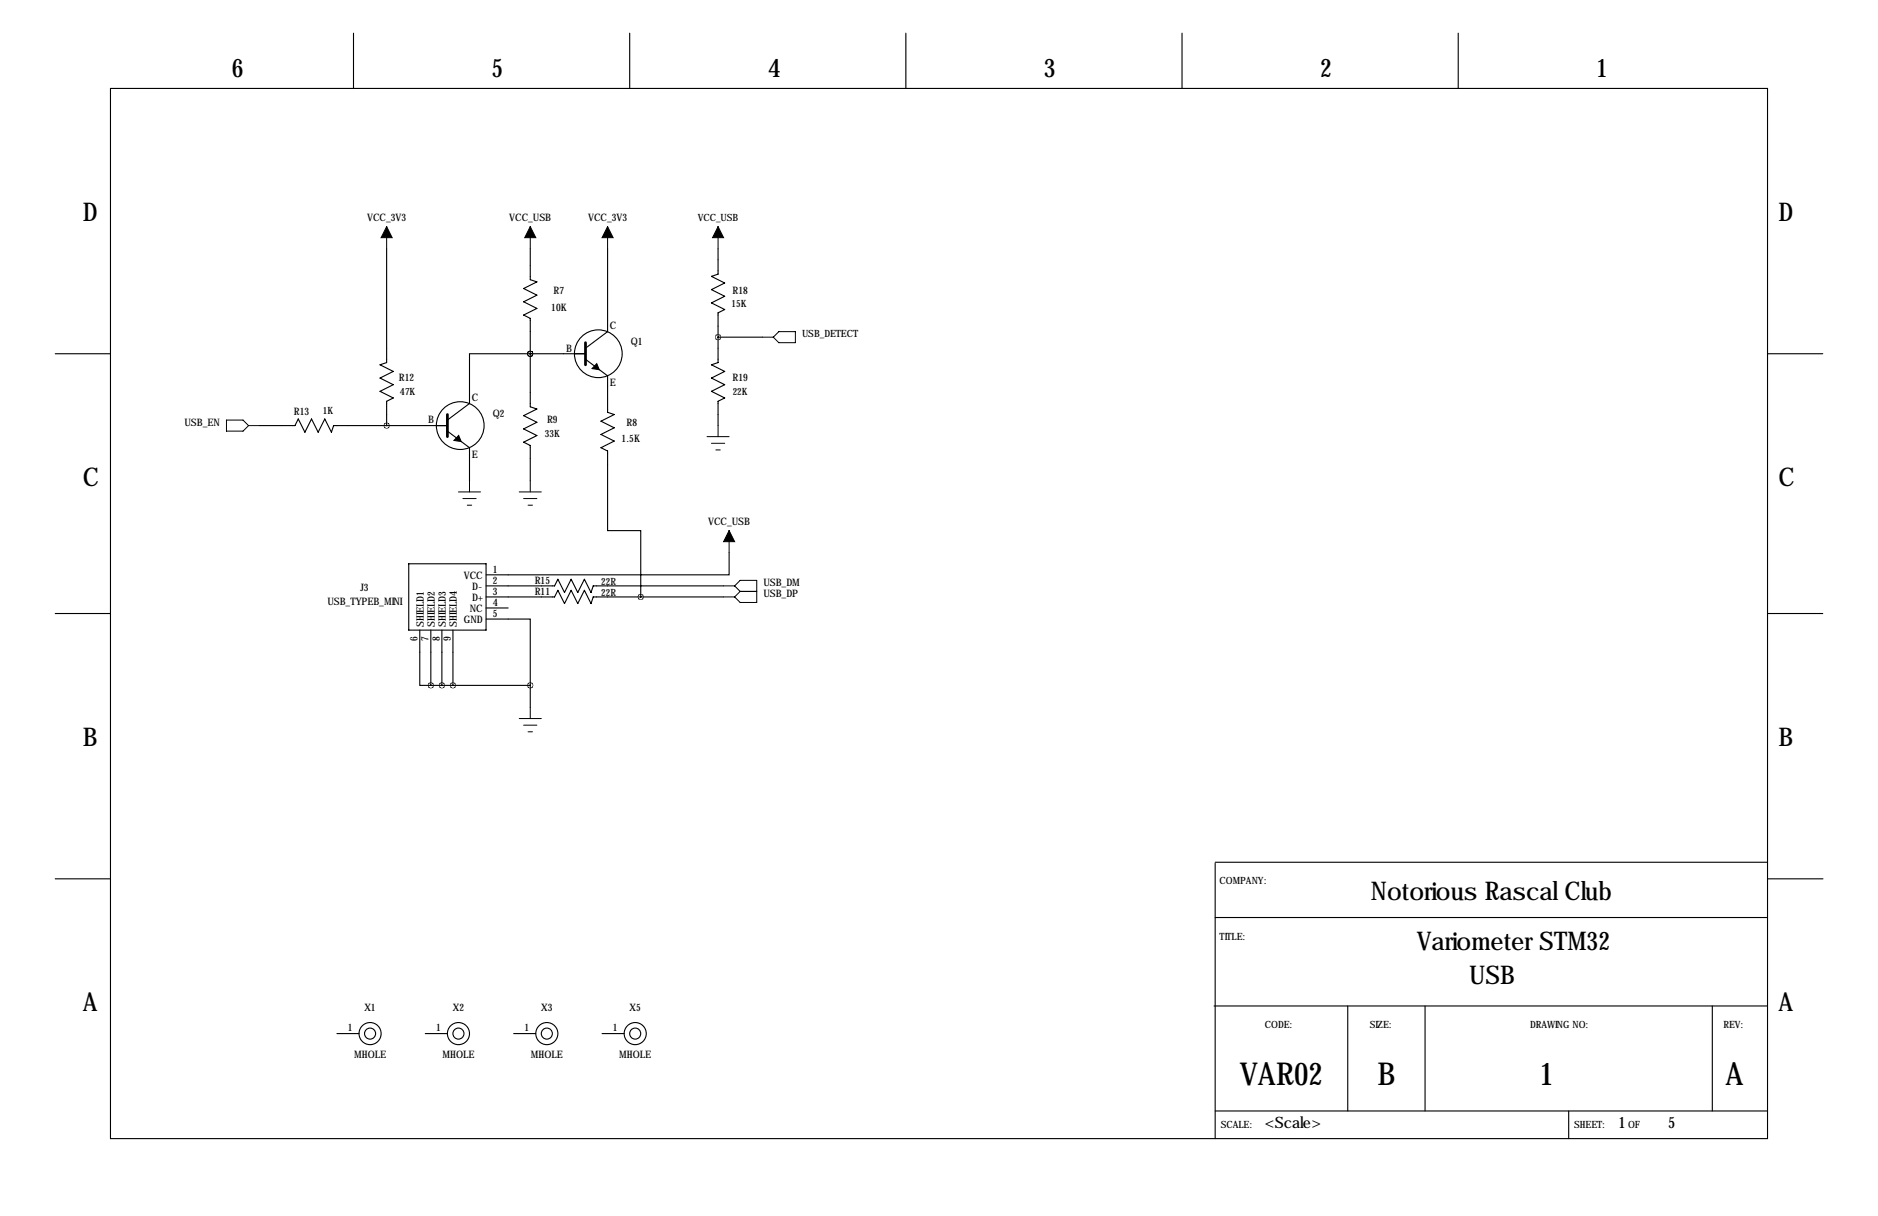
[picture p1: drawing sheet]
<svg xmlns="http://www.w3.org/2000/svg" width="432mm" height="279mm" viewBox="0 0 432 279" stroke-linecap="round" stroke-linejoin="round" font-family="sans-serif">
<g fill="none" stroke="#000" stroke-width=".25">
<path d="M81.3 7.6v12.7M144.8 7.6v12.7M208.3 7.6v12.7M271.8 7.6v12.7M335.3 7.6v12.7M25.4 20.3h381v241.3h-381zM88.9 57.2v26.1l-1.5 .5 3 1.5-3 1.6 3 1.5-3 1.5 3 1.5-1.5 .8v5.6M121.9 57.2v7.1l1.5 .5-3 1.5 3 1.5-3 1.5 3 1.6-3 1.5 1.5 .8v20.3l1.5 .5-3 1.5 3 1.5-3 1.6 3 1.5-3 1.5 1.5 .8v8.1M139.7 57.2v19l-5.1 3.8M165.1 57.2v5.8l-1.5 .5 3 1.5-3 1.5 3 1.6-3 1.5 3 1.5-1.5 .8v11.4l-1.5 .5 3 1.5-3 1.6 3 1.5-3 1.5 3 1.5-1.5 .8v5.6M165.1 77.5h10.2M12.7 81.3h12.7"/>
<path d="M59.7 97.8h8.1l.8-1.5 1.5 3 1.5-3 1.6 3 1.5-3 1.5 3 .5-1.5h26.2M102.9 99.1l5 3.8v7.6M121.9 81.3h-14v11.4l-5 3.8M121.9 81.3h.1M121.9 81.3h12.7M134.6 82.5l5.1 3.9v8.3l1.5 .5-3 1.6 3 1.5-3 1.5 3 1.5-3 1.6 1.5 .7v18.3h7.6v15.3M406.4 81.3h12.7M94 129.5h17.8v15.3h-17.8zM111.8 139.7h5M111.8 137.2h15.7l.8-1.6 1.5 3.1 1.5-3.1 1.5 3.1 1.6-3.1 1.5 3.1 .5-1.5h30M111.8 134.6h15.7l.8-1.5 1.5 3 1.5-3 1.5 3 1.6-3 1.5 3 .5-1.5h30M167.6 127v5.1h-55.8"/>
<path d="M12.7 141h12.7M96.5 144.8v12.7h2.6M99.1 144.8v12.7M99.1 157.5h22.8M101.6 144.8v12.7M104.1 144.8v12.7M111.8 142.2h10.1v15.3M121.9 157.5v5.1M406.4 141h12.7M279.4 198.4v63.2M279.4 198.1h127M12.7 201.9h12.7"/>
<path d="M279.4 210.8h127M406.5 201.9h12.7M77.5 237.5h5M97.8 237.5h5.1M118.1 237.5h5.1M138.4 237.5h5.1M279.1 231.1h127.3M309.9 231.1v24.2M327.7 231.1v24.2M393.7 231.1v24.2M279.4 255.3h127M360.7 255.3v6.3"/>
<circle cx="105.8" cy="97.8" r="5.5"/>
<circle cx="137.6" cy="81.3" r="5.5"/>
<circle cx="85.1" cy="237.5" r="1.27"/>
<circle cx="85.1" cy="237.5" r="2.54"/>
<circle cx="105.4" cy="237.5" r="1.27"/>
<circle cx="105.4" cy="237.5" r="2.54"/>
<circle cx="125.7" cy="237.5" r="1.27"/>
<circle cx="125.7" cy="237.5" r="2.54"/>
<circle cx="146" cy="237.5" r="1.27"/>
<circle cx="146.1" cy="237.5" r="2.54"/>
</g>
<path d="M134.6 78.7v5.1M102.9 95.2v5.1" fill="none" stroke="#000" stroke-width=".63"/>
<path d="M137.2 83.6l.6 1.3-1.7-.2zM105.5 100.1l.5 1.3-1.6-.2z" fill="#000" stroke="#000" stroke-width=".25"/>
<g fill="none" stroke="#000" stroke-width=".23">
<path d="M88.9 52.1v5.1M121.9 52.1v5.1M139.7 52.1v5.1M165.1 52.1v5.1M175.3 77.5h2.5M177.8 77.5l1.3-1.3h3.8v2.5h-3.8zM52.1 96.5h3.8l1.2 1.3-1.2 1.3h-3.8zM57.1 97.8h2.6M165.1 97.8v2.5M105.4 113h5.1M106.4 114.6h3.1M107.4 116.1h1.1"/>
<path d="M107.9 110.5v2.5M119.4 113h5.1M120.4 114.6h3M121.4 116.1h1M121.9 110.5v2.5M162.6 100.3h5M163.6 101.9h3M164.6 103.4h1M166.4 134.6h2.5M166.4 137.2h2.5M167.6 121.9v5.1M168.9 134.6l1.3 1.3"/>
<path d="M168.9 134.6l1.3-1.3h3.8v5.1h-3.8l-1.3-1.2M170.2 135.9h3.8M170.2 135.9l-1.3 1.3M119.4 165.1h5.1M120.4 166.6h3M121.4 168.1h1M121.9 162.6v2.5"/>
</g>
<path d="M88.9 52.1l1.3 2.5h-2.6zM121.9 52.1l1.3 2.5h-2.6zM139.7 52.1l1.3 2.5h-2.6zM165.1 52.1l1.3 2.5h-2.6zM167.6 121.9l1.3 2.6h-2.5z" fill="#000" stroke="#000" stroke-width=".23"/>
<path d="M121.9 157.5a.05 .05 0 0 0 .1 0 .05 .05 0 0 0-.1 0zM99 157.5a.05 .05 0 0 0 .1 0 .05 .05 0 0 0-.1 0zM104.1 157.5a.05 .05 0 0 0 .1 0 .05 .05 0 0 0-.1 0zM121.9 81.3a.05 .05 0 0 0 .1 0 .05 .05 0 0 0-.1 0zM121.9 81.3a.05 .05 0 0 0 .1 0 .05 .05 0 0 0-.1 0zM147.3 137.2a.05 .05 0 0 0 .1 0 .05 .05 0 0 0-.1 0z" fill="#000" stroke="#000" stroke-width="1.3"/>
<g font-size="7.3">
<text x="285.1" y="249.2">VAR02</text>
<text x="316.7" y="249.2">B</text>
<text x="353.9" y="249.2">1</text>
<text x="396.7" y="249.2">A</text>
</g>
<g font-size="5.9">
<text x="53.3" y="17.8">6</text>
<text x="113" y="17.8">5</text>
<text x="176.5" y="17.8">4</text>
<text x="240" y="17.8">3</text>
<text x="303.5" y="17.8">2</text>
<text x="367" y="17.8">1</text>
<text x="19" y="50.8">D</text>
<text x="408.9" y="50.8">D</text>
<text x="19" y="111.8">C</text>
<text x="408.9" y="111.8">C</text>
<text x="19" y="171.4">B</text>
<text x="408.9" y="171.4">B</text>
<text x="315.2" y="206.8">Notorious Rascal Club</text>
<text x="325.7" y="218.2">Variometer STM32</text>
<text x="337.8" y="226.1">USB</text>
<text x="19" y="232.4">A</text>
<text x="408.9" y="232.4">A</text>
</g>
<g font-size="3.6">
<text x="290.8" y="259.2">&lt;Scale&gt;</text>
<text x="372.1" y="259.2">1</text>
<text x="383.5" y="259.2">5</text>
</g>
<g font-size="2.4">
<text x="84.4" y="50.8">VCC_3V3</text>
<text x="117.1" y="50.8">VCC_USB</text>
<text x="135.2" y="50.8">VCC_3V3</text>
<text x="126.8" y="71.4">10K</text>
<text x="127.3" y="67.7">R7</text>
<text x="168.4" y="67.7">R18</text>
<text x="140.2" y="75.7">C</text>
<text x="130.2" y="80.8">B</text>
<text x="145" y="79.2">Q1</text>
<text x="91.7" y="87.5">R12</text>
<text x="140.2" y="88.7">E</text>
<text x="168.4" y="87.5">R19</text>
<text x="67.6" y="95.2">R13</text>
<text x="108.5" y="92.2">C</text>
<text x="113.3" y="95.8">Q2</text>
<text x="42.4" y="97.8">USB_EN</text>
<text x="98.5" y="97.3">B</text>
<text x="125.8" y="97.1">R9</text>
<text x="142.9" y="101.6">1.5K</text>
<text x="144.1" y="97.9">R8</text>
<text x="108.5" y="105.2">E</text>
<text x="162.8" y="120.7">VCC_USB</text>
<text x="113.3" y="131.6">1</text>
<text x="82.9" y="135.9">J3</text>
<text x="106.7" y="133">VCC</text>
<text x="108.6" y="135.6">D-</text>
<text x="113.3" y="136.7">3</text>
<text x="113.3" y="134.1">2</text>
<text x="122.9" y="134.1">R15</text>
<text x="122.9" y="136.7">R11</text>
<text x="175.5" y="134.6">USB_DM</text>
<text x="175.5" y="137.2">USB_DP</text>
<text x="75.3" y="139">USB_TYPEB_MINI</text>
<text x="106.7" y="143.2">GND</text>
<text x="108" y="140.6">NC</text>
<text x="108.6" y="138.1">D+</text>
<text x="113.3" y="141.7">5</text>
<text x="113.3" y="139.2">4</text>
<text x="96" y="147.4" transform="rotate(-90 96 147.4)">6</text>
<text x="97.5" y="144" transform="rotate(-90 97.5 144)">SHIELD1</text>
<text x="98.6" y="147.4" transform="rotate(-90 98.6 147.4)">7</text>
<text x="100" y="144" transform="rotate(-90 100 144)">SHIELD2</text>
<text x="101.1" y="147.4" transform="rotate(-90 101.1 147.4)">8</text>
<text x="102.5" y="144" transform="rotate(-90 102.5 144)">SHIELD3</text>
<text x="103.6" y="147.4" transform="rotate(-90 103.6 147.4)">9</text>
<text x="105.1" y="144" transform="rotate(-90 105.1 144)">SHIELD4</text>
<text x="83.8" y="232.4">X1</text>
<text x="104.1" y="232.4">X2</text>
<text x="124.4" y="232.4">X3</text>
<text x="144.8" y="232.4">X5</text>
<text x="79.9" y="237">1</text>
<text x="100.3" y="237">1</text>
<text x="120.6" y="237">1</text>
<text x="140.9" y="237">1</text>
<text x="81.4" y="243.2">MHOLE</text>
<text x="101.7" y="243.2">MHOLE</text>
<text x="122.1" y="243.2">MHOLE</text>
<text x="142.4" y="243.2">MHOLE</text>
</g>
<g font-size="2.3">
<text x="160.4" y="50.8">VCC_USB</text>
<text x="168.2" y="70.6">15K</text>
<text x="184.4" y="77.5">USB_DETECT</text>
<text x="74.3" y="95">1K</text>
<text x="91.9" y="90.7">47K</text>
<text x="168.5" y="90.7">22K</text>
<text x="125.3" y="100.3">33K</text>
<text x="138.2" y="134.4">22R</text>
<text x="138.2" y="136.9">22R</text>
<text x="280.4" y="203.2">COMPANY:</text>
<text x="280.4" y="215.9">TITLE:</text>
<text x="290.8" y="236.2">CODE:</text>
<text x="315" y="236.2">SIZE:</text>
<text x="351.8" y="236.2">DRAWING NO:</text>
<text x="396.2" y="236.2">REV:</text>
<text x="280.7" y="259.1">SCALE:</text>
<text x="361.9" y="259.1">SHEET:</text>
<text x="374.3" y="259.1">OF</text>
</g>
</svg>
